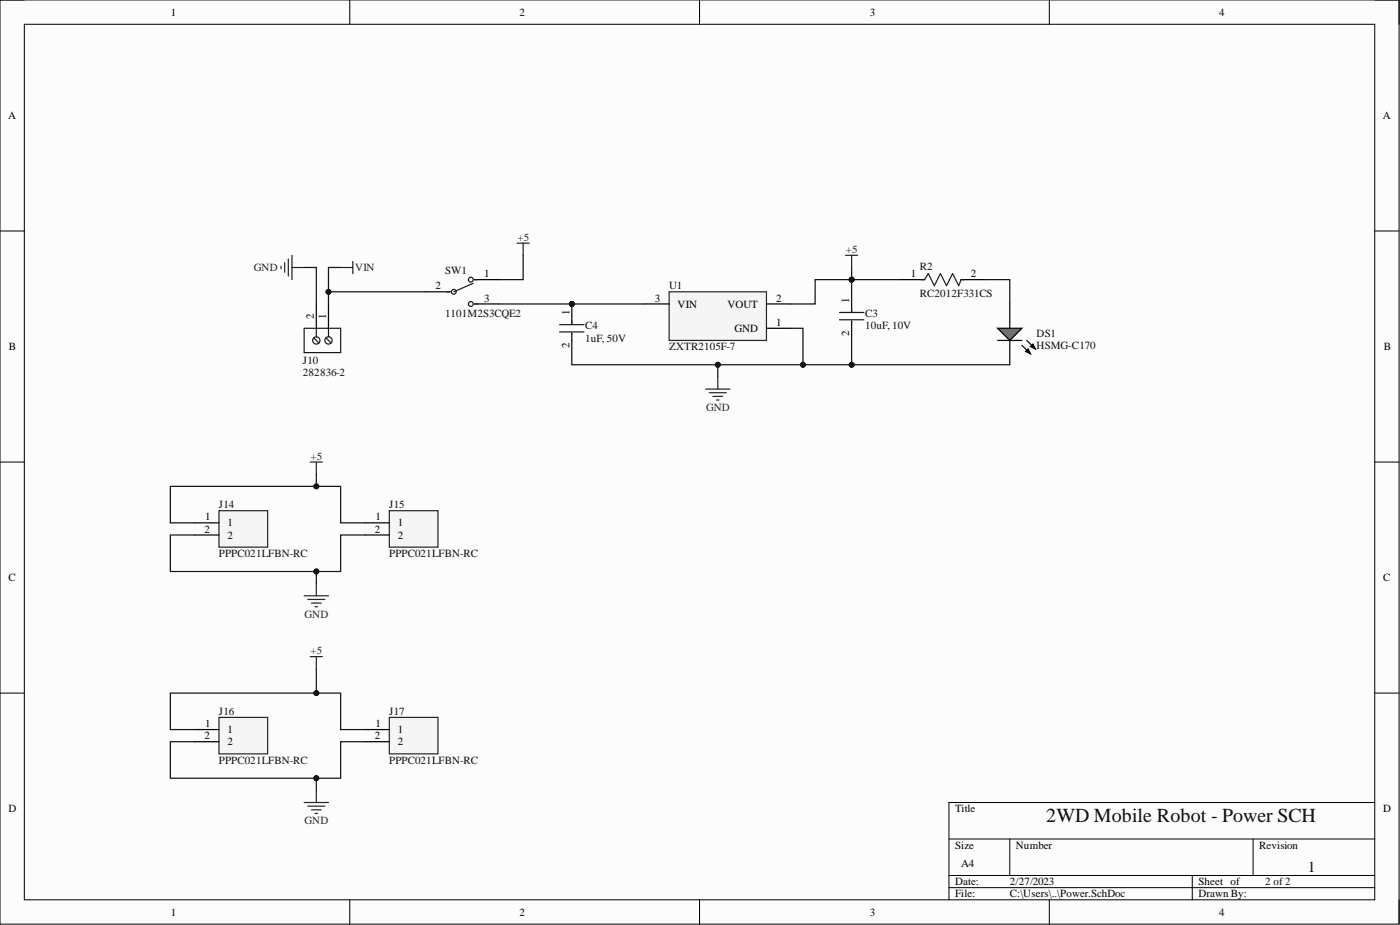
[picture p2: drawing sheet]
<svg xmlns="http://www.w3.org/2000/svg" width="292mm" height="193mm" viewBox="0 0 292 193" stroke-linecap="round" stroke-linejoin="round" font-family="sans-serif">
<path d="M0 0h291.9v192.8h-291.9z" fill-rule="evenodd" fill="#fcfcfc"/>
<path d="M0 0h291.9v192.8h-291.9z" fill="none" stroke="#000" stroke-width=".21"/>
<path d="M5.1 5.1h281.7v182.6h-281.7z" fill-rule="evenodd" fill="#fcfcfc"/>
<g fill="none" stroke="#000" stroke-width=".21">
<path d="M0 0h5.1M73 0v5.1M146 0v5.1M218.9 0v5.1M286.8 0h5.1v5.1M5.1 5.1h281.7v182.6h-281.7zM0 48.2h5.1M286.8 48.2h5.1M0 96.4h5.1M286.8 96.4h5.1M0 144.6h5.1M286.8 144.6h5.1"/>
<path d="M198 175h88.8M210.7 175v7.6M261.5 175v7.6M286.8 167.4h-88.8v20.3M73 187.7v5.1M146 187.7v5.1M198 182.6h88.8M198 185.2h88.8M218.9 187.7v5.1M248.8 182.6v5.1M291.9 187.7v5.1"/>
</g>
<path d="M210.7 63.4v5.1M210.7 71v5.1" fill="none" stroke="#000" stroke-width=".25"/>
<path d="M208.1 68.5h5.1l-2.5 2.5z" fill="#717171"/>
<path d="M187.8 58.3h5.1M200.5 58.3h5.1M208.1 68.5h5.1l-2.5 2.5zM208.1 71h5.1M213.2 72l1.8 1.8M214 73.3l.5-.5 .5 1zM214.2 71l1.8 1.8M215 72.3l.5-.5 .5 1z" fill="none" stroke="#000" stroke-width=".25"/>
<path d="M214 73.3l.5-.5 .5 1zM215 72.3l.5-.5 .5 1z" fill="#000"/>
<path d="M192.2 58.3h.7l.8-1.2 1.2 2.5 1.3-2.5 1.3 2.5 1.3-2.5 1.2 2.5 .5-1.3h.8" fill="none" stroke="#1c1c1c" stroke-width=".25"/>
<path d="M45.7 106.5h10.1v7.6h-10.1z" fill-rule="evenodd" fill="#f5f5f5"/>
<path d="M45.7 106.5h10.1v7.6h-10.1z" fill="none" stroke="#262626" stroke-width=".25"/>
<path d="M40.6 109.1h5.1M40.6 111.6h5.1" fill="none" stroke="#000" stroke-width=".25"/>
<path d="M45.7 149.7h10.1v7.6h-10.1z" fill-rule="evenodd" fill="#f5f5f5"/>
<path d="M45.7 149.7h10.1v7.6h-10.1z" fill="none" stroke="#262626" stroke-width=".25"/>
<path d="M40.6 152.2h5.1M40.6 154.7h5.1" fill="none" stroke="#000" stroke-width=".25"/>
<path d="M81.2 106.5h10.2v7.6h-10.2z" fill-rule="evenodd" fill="#f5f5f5"/>
<path d="M81.2 106.5h10.2v7.6h-10.2z" fill="none" stroke="#262626" stroke-width=".25"/>
<path d="M76.2 109.1h5M76.2 111.6h5" fill="none" stroke="#000" stroke-width=".25"/>
<path d="M81.2 149.7h10.2v7.6h-10.2z" fill-rule="evenodd" fill="#f5f5f5"/>
<g fill="none" stroke="#262626" stroke-width=".25">
<path d="M71.1 55.8h2.5M73.6 54.5v2.6M64.7 96.4h2.6M66 96.4v2.5M63.5 124.3h5M64.2 125.1h3.6M64.7 137h2.6M65 125.8h2M65.7 126.6h.6M66 121.8v2.5M66 137v2.5M81.2 149.7h10.2v7.6h-10.2z"/>
<path d="M63.5 167.4h5M64.2 168.2h3.6M65 168.9h2M65.7 169.7h.6M66 164.9v2.5"/>
</g>
<path d="M66 63.4v5.1M68.5 63.4v5.1M76.2 152.2h5M76.2 154.7h5" fill="none" stroke="#000" stroke-width=".25"/>
<circle cx="68.5" cy="71" r=".76" fill="#fefefe"/>
<g fill="none" stroke="#1c1c1c" stroke-width=".25">
<path d="M68 70.5l1.1 1.1"/>
<circle cx="68.5" cy="71" r=".76"/>
</g>
<circle cx="66" cy="71" r=".76" fill="#fefefe"/>
<g fill="none" stroke="#1c1c1c" stroke-width=".25">
<path d="M98.7 59.1l-4 1.8M99 58.3h.8M63.5 68.5h7.6v5.1h-7.6zM65.5 70.5l1 1.1M66 68.5v1.8M68.5 68.5v1.8M93.2 60.9h.7M99 63.4h.8"/>
<circle cx="98.2" cy="58.3" r=".51"/>
<circle cx="66" cy="71" r=".76"/>
<circle cx="94.7" cy="60.9" r=".51"/>
<circle cx="98.2" cy="63.4" r=".51"/>
</g>
<path d="M58.6 55.5v.6M59.4 54.8v2M60.2 54v3.6M60.9 53.3v5M60.9 55.8h2.6M107.9 50.7h2.5M109.1 50.7v2.6" fill="none" stroke="#262626" stroke-width=".25"/>
<path d="M99 58.3h5.1M88.8 60.9h5.1M99 63.4h5.1" fill="none" stroke="#000" stroke-width=".25"/>
<path d="M139.6 60.9h20.3v10.1h-20.3z" fill-rule="evenodd" fill="#f5f5f5"/>
<path d="M176.4 53.3h2.6M177.7 53.3v2.5M139.6 60.9h20.3v10.1h-20.3zM149.8 78.6v2.6M147.2 81.2h5.1M148 81.9h3.5M148.7 82.7h2.1M149.5 83.5h.5" fill="none" stroke="#262626" stroke-width=".25"/>
<path d="M119.3 65.9v1.8M119.3 69.5v1.5M134.5 63.4h5.1M159.9 63.4h5.1M159.9 68.5h5.1M177.7 63.4v1.8M177.7 67v1.5" fill="none" stroke="#000" stroke-width=".25"/>
<path d="M116.8 67.7h5M116.8 69.2h5M119.3 67v.7M119.3 69.5v.3M175.1 65.2h5.1M175.1 66.7h5.1M177.7 64.4v.8M177.7 67v.2" fill="none" stroke="#1c1c1c" stroke-width=".25"/>
<path d="M66 98.9v2.6h5.1v7.6h5.1" fill="none" stroke="#0e0e0e" stroke-width=".25"/>
<circle cx="66" cy="101.5" r=".51" fill="#0e0e0e"/>
<circle cx="66" cy="101.5" r=".51" fill="none" stroke="#0e0e0e" stroke-width=".21"/>
<path d="M66 101.5h-30.5v7.6h5.1" fill="none" stroke="#0e0e0e" stroke-width=".25"/>
<circle cx="66" cy="101.5" r=".51" fill="#0e0e0e"/>
<circle cx="66" cy="101.5" r=".51" fill="none" stroke="#0e0e0e" stroke-width=".21"/>
<path d="M66 119.2v2.6" fill="none" stroke="#0e0e0e" stroke-width=".25"/>
<circle cx="66" cy="119.2" r=".51" fill="#0e0e0e"/>
<circle cx="66" cy="119.2" r=".51" fill="none" stroke="#0e0e0e" stroke-width=".21"/>
<path d="M66 139.5v5.1h5.1v7.6h5.1" fill="none" stroke="#0e0e0e" stroke-width=".25"/>
<circle cx="66" cy="144.6" r=".51" fill="#0e0e0e"/>
<circle cx="66" cy="144.6" r=".51" fill="none" stroke="#0e0e0e" stroke-width=".21"/>
<path d="M66 144.6h-30.5v7.6h5.1" fill="none" stroke="#0e0e0e" stroke-width=".25"/>
<circle cx="66" cy="144.6" r=".51" fill="#0e0e0e"/>
<circle cx="66" cy="144.6" r=".51" fill="none" stroke="#0e0e0e" stroke-width=".21"/>
<path d="M76.2 154.7h-5.1v7.6h-5.1v2.6" fill="none" stroke="#0e0e0e" stroke-width=".25"/>
<circle cx="66" cy="162.3" r=".51" fill="#0e0e0e"/>
<circle cx="66" cy="162.3" r=".51" fill="none" stroke="#0e0e0e" stroke-width=".21"/>
<path d="M40.6 154.7h-5.1v7.6h30.5" fill="none" stroke="#0e0e0e" stroke-width=".25"/>
<circle cx="66" cy="162.3" r=".51" fill="#0e0e0e"/>
<circle cx="66" cy="162.3" r=".51" fill="none" stroke="#0e0e0e" stroke-width=".21"/>
<path d="M40.6 111.6h-5.1v7.6h35.6v-7.6h5.1" fill="none" stroke="#0e0e0e" stroke-width=".25"/>
<circle cx="66" cy="119.2" r=".51" fill="#0e0e0e"/>
<circle cx="66" cy="119.2" r=".51" fill="none" stroke="#0e0e0e" stroke-width=".21"/>
<path d="M63.5 55.8h2.5v7.6M68.5 60.9h20.3" fill="none" stroke="#0e0e0e" stroke-width=".25"/>
<circle cx="68.5" cy="60.9" r=".51" fill="#0e0e0e"/>
<circle cx="68.5" cy="60.9" r=".51" fill="none" stroke="#0e0e0e" stroke-width=".21"/>
<path d="M71.1 55.8h-2.6v7.6M109.1 53.3v5h-5" fill="none" stroke="#0e0e0e" stroke-width=".25"/>
<circle cx="68.5" cy="60.9" r=".51" fill="#0e0e0e"/>
<circle cx="68.5" cy="60.9" r=".51" fill="none" stroke="#0e0e0e" stroke-width=".21"/>
<path d="M119.3 63.4h15.2" fill="none" stroke="#0e0e0e" stroke-width=".25"/>
<circle cx="119.3" cy="63.4" r=".51" fill="#0e0e0e"/>
<circle cx="119.3" cy="63.4" r=".51" fill="none" stroke="#0e0e0e" stroke-width=".21"/>
<path d="M149.8 76.1v2.5" fill="none" stroke="#0e0e0e" stroke-width=".25"/>
<circle cx="149.8" cy="76.1" r=".51" fill="#0e0e0e"/>
<circle cx="149.8" cy="76.1" r=".51" fill="none" stroke="#0e0e0e" stroke-width=".21"/>
<path d="M119.3 63.4v2.5" fill="none" stroke="#0e0e0e" stroke-width=".25"/>
<circle cx="119.3" cy="63.4" r=".51" fill="#0e0e0e"/>
<circle cx="119.3" cy="63.4" r=".51" fill="none" stroke="#0e0e0e" stroke-width=".21"/>
<path d="M177.7 68.5v7.6h-58.4v-5.1" fill="none" stroke="#0e0e0e" stroke-width=".25"/>
<circle cx="149.8" cy="76.1" r=".51" fill="#0e0e0e"/>
<circle cx="149.8" cy="76.1" r=".51" fill="none" stroke="#0e0e0e" stroke-width=".21"/>
<circle cx="167.5" cy="76.1" r=".51" fill="#0e0e0e"/>
<circle cx="167.5" cy="76.1" r=".51" fill="none" stroke="#0e0e0e" stroke-width=".21"/>
<circle cx="177.7" cy="76.1" r=".51" fill="#0e0e0e"/>
<circle cx="177.7" cy="76.1" r=".51" fill="none" stroke="#0e0e0e" stroke-width=".21"/>
<path d="M104.1 63.4h15.2" fill="none" stroke="#0e0e0e" stroke-width=".25"/>
<circle cx="119.3" cy="63.4" r=".51" fill="#0e0e0e"/>
<circle cx="119.3" cy="63.4" r=".51" fill="none" stroke="#0e0e0e" stroke-width=".21"/>
<path d="M165 68.5h2.5v7.6" fill="none" stroke="#0e0e0e" stroke-width=".25"/>
<circle cx="167.5" cy="76.1" r=".51" fill="#0e0e0e"/>
<circle cx="167.5" cy="76.1" r=".51" fill="none" stroke="#0e0e0e" stroke-width=".21"/>
<path d="M177.7 76.1h33" fill="none" stroke="#0e0e0e" stroke-width=".25"/>
<circle cx="177.7" cy="76.1" r=".51" fill="#0e0e0e"/>
<circle cx="177.7" cy="76.1" r=".51" fill="none" stroke="#0e0e0e" stroke-width=".21"/>
<path d="M187.8 58.3h-17.7v5.1h-5.1" fill="none" stroke="#0e0e0e" stroke-width=".25"/>
<circle cx="177.7" cy="58.3" r=".51" fill="#0e0e0e"/>
<circle cx="177.7" cy="58.3" r=".51" fill="none" stroke="#0e0e0e" stroke-width=".21"/>
<path d="M177.7 58.3v5.1M205.6 58.3h5.1v5.1" fill="none" stroke="#0e0e0e" stroke-width=".25"/>
<circle cx="177.7" cy="58.3" r=".51" fill="#0e0e0e"/>
<circle cx="177.7" cy="58.3" r=".51" fill="none" stroke="#0e0e0e" stroke-width=".21"/>
<path d="M177.7 55.8v2.5" fill="none" stroke="#0e0e0e" stroke-width=".25"/>
<circle cx="177.7" cy="58.3" r=".51" fill="#0e0e0e"/>
<circle cx="177.7" cy="58.3" r=".51" fill="none" stroke="#0e0e0e" stroke-width=".21"/>
<text font-size="4.1" fill="#0e0e0e" x="218.3" y="171.6">2WD Mobile Robot - Power SCH</text>
<text font-size="3.2" fill="#0e0e0e" x="272.9" y="182">1</text>
<g font-size="2.3">
<text x="35.6" y="3.3">1</text>
<text x="108.4" y="3.3">2</text>
<text x="181.5" y="3.3">3</text>
<text x="254.3" y="3.3">4</text>
<text x="1.7" y="24.9">A</text>
<text x="288.5" y="24.9">A</text>
<text x="101" y="57.8">1</text>
<text x="190" y="57.8">1</text>
<text x="202.6" y="57.8">2</text>
<text x="90.9" y="60.4">2</text>
<text x="101" y="62.9">3</text>
<text x="118.8" y="65.7" transform="rotate(-90 118.8 65.7)">1</text>
<text x="136.6" y="62.9">3</text>
<text x="141.4" y="64.2">VIN</text>
<text x="151.8" y="64.2">VOUT</text>
<text x="161.9" y="62.9">2</text>
<text x="177.2" y="63.2" transform="rotate(-90 177.2 63.2)">1</text>
<text x="65.5" y="66.5" transform="rotate(-90 65.5 66.5)">2</text>
<text x="68" y="66.5" transform="rotate(-90 68 66.5)">1</text>
<text x="153.2" y="69.2">GND</text>
<text x="161.9" y="68">1</text>
<text x="177.2" y="70" transform="rotate(-90 177.2 70)">2</text>
<text x="1.9" y="73.1">B</text>
<text x="118.8" y="72.5" transform="rotate(-90 118.8 72.5)">2</text>
<text x="288.7" y="73.1">B</text>
<text x="42.6" y="111.1">2</text>
<text x="42.8" y="108.6">1</text>
<text x="47.5" y="109.8">1</text>
<text x="47.5" y="112.4">2</text>
<text x="78.2" y="111.1">2</text>
<text x="78.4" y="108.6">1</text>
<text x="83" y="109.8">1</text>
<text x="83" y="112.4">2</text>
<text x="1.8" y="121.3">C</text>
<text x="288.6" y="121.3">C</text>
<text x="42.6" y="154.2">2</text>
<text x="42.8" y="151.7">1</text>
<text x="47.5" y="153">1</text>
<text x="47.5" y="155.5">2</text>
<text x="78.2" y="154.2">2</text>
<text x="78.4" y="151.7">1</text>
<text x="83" y="153">1</text>
<text x="83" y="155.5">2</text>
<text x="1.8" y="169.4">D</text>
<text x="199.3" y="169.4">Title</text>
<text x="288.6" y="169.4">D</text>
<text x="199.3" y="177.1">Size</text>
<text x="212" y="177.1">Number</text>
<text x="262.7" y="177.1">Revision</text>
<text x="199.3" y="184.7">Date:</text>
<text x="200.5" y="180.9">A4</text>
<text x="210.7" y="184.7">2/27/2023</text>
<text x="250" y="184.7">Sheet of</text>
<text x="35.6" y="191">1</text>
<text x="108.4" y="191">2</text>
<text x="181.5" y="191">3</text>
<text x="199.3" y="187.2">File:</text>
<text x="210.7" y="187.2">C:\Users\..\Power.SchDoc</text>
<text x="250" y="187.2">Drawn By:</text>
<text x="254.3" y="191">4</text>
</g>
<g font-size="2.3" fill="#262626">
<text x="108" y="50.2">+5</text>
<text x="176.5" y="52.8">+5</text>
<text x="53" y="56.6">GND</text>
<text x="74.1" y="56.6">VIN</text>
<text x="147.3" y="85.7">GND</text>
<text x="64.8" y="95.9">+5</text>
<text x="63.5" y="128.9">GND</text>
<text x="64.8" y="136.5">+5</text>
<text x="63.5" y="172">GND</text>
</g>
<g font-size="2.3" fill="#0e0e0e">
<text x="92.9" y="57.1">SW1</text>
<text x="191.9" y="56.3">R2</text>
<text x="139.6" y="60.4">U1</text>
<text x="191.9" y="61.9">RC2012F331CS</text>
<text x="92.9" y="66.2">1101M2S3CQE2</text>
<text x="122.1" y="68.7">C4</text>
<text x="122.1" y="71.3">1uF, 50V</text>
<text x="180.5" y="66.2">C3</text>
<text x="180.5" y="68.7">10uF, 10V</text>
<text x="216.3" y="70.3">DS1</text>
<text x="63.2" y="75.8">J10</text>
<text x="139.6" y="73.1">ZXTR2105F-7</text>
<text x="216.3" y="72.8">HSMG-C170</text>
<text x="63.2" y="78.4">282836-2</text>
<text x="45.7" y="106">J14</text>
<text x="81.2" y="106">J15</text>
<text x="45.7" y="116.2">PPPC021LFBN-RC</text>
<text x="81.2" y="116.2">PPPC021LFBN-RC</text>
<text x="45.7" y="149.2">J16</text>
<text x="81.2" y="149.2">J17</text>
<text x="45.7" y="159.3">PPPC021LFBN-RC</text>
<text x="81.2" y="159.3">PPPC021LFBN-RC</text>
<text x="264" y="184.7">2 of 2</text>
</g>
</svg>
